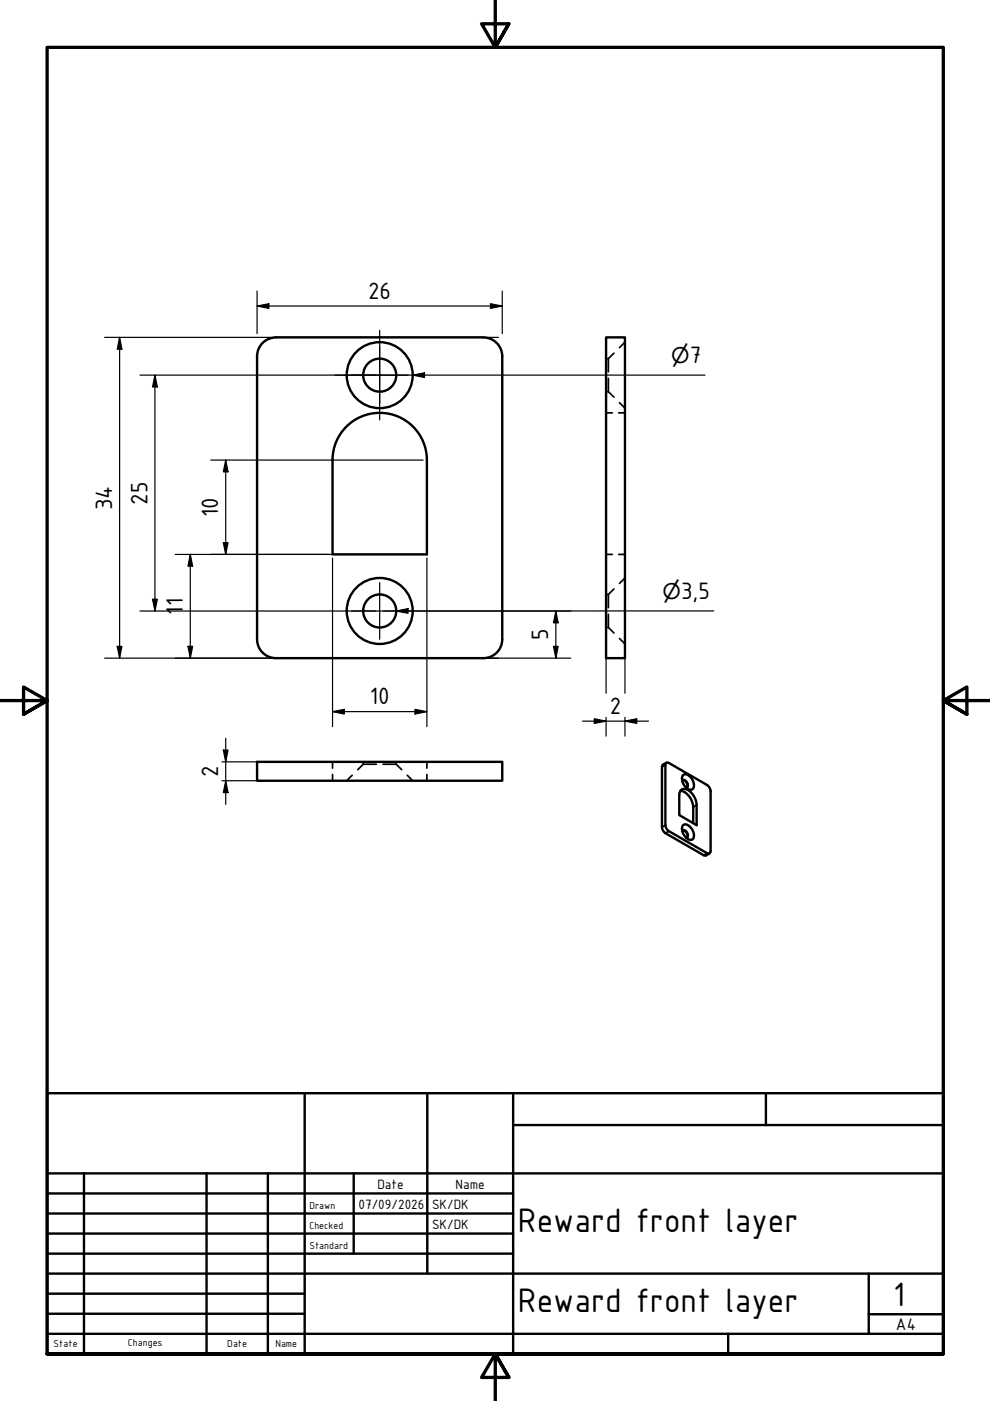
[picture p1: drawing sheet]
<svg xmlns="http://www.w3.org/2000/svg" width="210mm" height="297mm" viewBox="0 0 210 297" stroke-linecap="round" stroke-linejoin="round" font-family="sans-serif">
<!-- layer: Visible (ISO) -->
<g fill="none" stroke="#000" stroke-width=".51">
<path d="M58.5 71.6a4 4 0 0 0-4 3.9v60a4 4 0 0 0 4 4h44a4 4 0 0 0 4-4v-60a4 4 0 0 0-4-3.9M58.5 71.5h44M128.5 71.5h4v68h-4zM73 90.9a10 10 0 0 1 11.1-2.7 10 10 0 0 1 6.4 9.3v20h-20v-20a10 10 0 0 1 2.5-6.6zM54.5 161.5h52v4h-52zM141.3 161.7l.5 .1 8.1 4.6a1.75 1.75 0 0 1 .8 1.3v12.8l-.3 .4h-.5l-8.1-4.7a1.59 1.59 0 0 1-.7-1.3v-12.7zM141.3 161.7l-.7 .4-.2 .5v12.8a1.65 1.65 0 0 0 .7 1.2l8.1 4.7 .5 .1 .7-.5M144.3 167.7a3.6 3.6 0 0 1 2.7 3.4v3.4M144.3 167.6a1.64 1.64 0 0 1 2.5 .7 3.8 3.8 0 0 1 .9 2.4v4.2l-3.7-2.1v-4.2zM144.6 176.2l.2-.2a1.1 1.1 0 0 1 .9 1.6h-.2M144.6 165.5l.2-.1a1.1 1.1 0 0 1 .9 1.5l-.2 .1M144.7 176.1a1.09 1.09 0 0 1 .9 1.5"/>
<path d="M144.7 165.4a1.12 1.12 0 0 1 .9 1.6M144.8 174.9a1.74 1.74 0 0 1 2.2 1.5 1.12 1.12 0 0 1-.6 1.7 2.32 2.32 0 0 1-1.6-3.2zM144.8 164.3a1.74 1.74 0 0 1 2.2 1.4 1.12 1.12 0 0 1-.6 1.8 2.32 2.32 0 0 1-1.6-3.2z"/>
<circle cx="80.5" cy="79.5" r="3.5"/>
<circle cx="80.5" cy="79.5" r="7"/>
<circle cx="80.5" cy="129.5" r="3.5"/>
<circle cx="80.5" cy="129.5" r="7"/>
</g>
<!-- layer: Hidden (ISO) -->
<g fill="none" stroke="#000" stroke-width=".36">
<path d="M128.5 76h.2M128.8 76h.2M129 76v2.8M130.2 74.9l-1.2 1.1M132.5 72.5l-1.2 1.2M128.5 83h.2M128.5 87.5h1.3M128.8 83h.2M129 80.2v2.8M129 83l1.2 1.2M131.2 87.5h1.3M131.3 85.4l1.2 1.1"/>
<path d="M128.5 117.5h1.3M131.2 117.5h1.3M128.5 126h.2M128.5 133h.2M128.8 126h.2M128.8 133h.2M129 126v2.8M129 130.2v2.8M129 133l1.2 1.2M130.2 124.9l-1.2 1.1M131.3 135.4l1.2 1.1M132.5 122.5l-1.2 1.2"/>
<path d="M70.5 161.5v1.4M70.5 164.2v1.3M74.7 164.4l-1.2 1.1M77 162h2.8M77 162l-1.2 1.2M77 161.5v.2M77 161.9v.1M81.2 162h2.8l1.2 1.2M84 161.5v.2M84 161.9v.1M86.3 164.4l1.2 1.1M90.5 161.5v1.4"/>
<path d="M90.5 164.2v1.3"/>
</g>
<!-- layer: Visible Narrow (ISO) -->
<path d="M141.1 162.2l-.7 .4M141.1 174.9l-.7 .5M141.8 176.2l-.7 .4M147.7 170.7l-.7 .4M149.9 180.9l-.7 .4" fill="none" stroke="#000" stroke-width=".36"/>
<!-- layer: Border (ISO) -->
<path d="M105 0v10l-2.9-5h5.8l-2.9 5 2.9-5M0 148.5h10l-5-2.8v5.7l5-2.9-5 2.9M210 148.5h-10l5-2.8v5.7l-5-2.9 5 2.9M10 287v-277h190v277h-190h190M107.9 292l-2.9-5 2.9 5h-5.8l2.9-5v10" fill="none" stroke="#000" stroke-width=".7"/>
<!-- layer: Title (ISO) -->
<g fill="none" stroke="#000" stroke-width=".51">
<path d="M10 231.8h190v55.2h-190zM64.6 231.8v55.2M90.6 231.8v38.2M108.8 238.5h91.2M108.8 231.8v55.2M162.4 231.8v6.7M10 253h98.8M10 257.3h98.8M10 248.8h190M17.8 248.8v38.2M43.8 248.8v38.2M56.8 248.8v38.2"/>
<path d="M75 248.8v17M10 261.5h98.8M10 265.8h98.8M10 270h190M10 274.3h54.6M10 278.5h54.6M184.2 278.6h15.8M184.2 270v12.8M10 282.8h190M154.4 282.8v4.2"/>
</g>
<!-- layer: Center Mark (ISO) -->
<path d="M71 79.5h19M74.5 79.5h12M80.5 70v19M80.5 73.5v12M74.5 129.5h12M80.5 123.5v12" fill="none" stroke="#000" stroke-width=".25"/>
<!-- layer: Dimension (ISO) -->
<g fill="none" stroke="#000" stroke-width=".25">
<path d="M22.2 71.5h83.5M25.4 71.5l.4 2.5h-1zM25.4 71.5v68M29.7 79.5h50M32.9 79.5l.5 2.5h-1.1zM32.9 79.5v50M54.5 64.9l2.5-.5v1zM54.5 64.9h52M54.5 61.7v9M87.5 79.5l2.5-.5v1zM87.5 79.5h62M104 64.4l2.5 .5-2.5 .5z"/>
<path d="M106.5 61.7v9M44.7 97.5h45M47.9 97.5l.4 2.5h-1zM47.9 97.5v20M37.2 117.5h52.5M40.3 117.5l.6 2.5h-1zM40.3 117.5v22M47.3 115h1l-.4 2.5zM70.5 118.3v35.8M90.5 118.3v35.8M22.2 139.5h98.8M24.8 137h1l-.4 2.5z"/>
<path d="M29.7 129.5h50M32.3 127h1.1l-.5 2.5zM39.9 137h1l-.6 2.5zM81.3 129.5h39.7M84 129.5l2.5-.5v1zM117.3 137h1l-.4 2.5zM117.9 129.5l.4 2.5h-1zM117.9 129.5v10M128.5 136.3v10.7M132.5 136.3v10.7M151.3 129.5h-64.8M47.3 159h1l-.4 2.5z"/>
<path d="M47.9 156.5v14M70.5 150.9l2.5-.5v1zM70.5 150.9h20M88 150.4l2.5 .5-2.5 .5zM123.5 152.9h14M126 152.4l2.5 .5-2.5 .5zM128.5 152.1v4M132.5 152.9l2.5-.5v1zM132.5 152.1v4M47.1 161.5h10.6M47.1 165.5h10.6M47.9 165.5l.4 2.5h-1z"/>
</g>
<g fill="#000">
<path d="M25.4 71.5l.4 2.5h-1zM54.5 64.9l2.5-.5v1zM87.5 79.5l2.5-.5v1zM104 64.4l2.5 .5-2.5 .5zM32.9 79.5l.5 2.5h-1.1zM47.3 115h1l-.4 2.5zM47.9 97.5l.4 2.5h-1zM24.8 137h1l-.4 2.5zM32.3 127h1.1l-.5 2.5zM39.9 137h1l-.6 2.5zM40.3 117.5l.6 2.5h-1zM84 129.5l2.5-.5v1z"/>
<path d="M117.3 137h1l-.4 2.5zM117.9 129.5l.4 2.5h-1zM47.3 159h1l-.4 2.5zM70.5 150.9l2.5-.5v1zM88 150.4l2.5 .5-2.5 .5zM126 152.4l2.5 .5-2.5 .5zM132.5 152.9l2.5-.5v1zM47.9 165.5l.4 2.5h-1z"/>
</g>
<g font-size="7.7">
<text x="109.8" y="261.2">Reward front layer</text>
<text x="109.8" y="278.2">Reward front layer</text>
<text x="189.4" y="276.8">1</text>
</g>
<g font-size="5.4">
<text x="78" y="63.3">26</text>
<text x="146.2" y="77.1">7</text>
<text x="31.2" y="107" transform="rotate(-90 31.2 107)">25</text>
<text x="23.7" y="108.2" transform="rotate(-90 23.7 108.2)">34</text>
<text x="46.2" y="109.6" transform="rotate(-90 46.2 109.6)">10</text>
<text x="38.8" y="130.3" transform="rotate(-90 38.8 130.3)">1</text>
<text x="38.8" y="128.5" transform="rotate(-90 38.8 128.5)">1</text>
<text x="144.4" y="127">3,5</text>
<text x="116.2" y="135.8" transform="rotate(-90 116.2 135.8)">5</text>
<text x="78.4" y="149.3">10</text>
<text x="129.3" y="151.3">2</text>
<text x="46.2" y="164.8" transform="rotate(-90 46.2 164.8)">2</text>
</g>
<g font-size="4.6">
<text x="142.3" y="77.1">⌀</text>
<text x="140.5" y="127">⌀</text>
</g>
<text font-size="3.9" x="190" y="282">A4</text>
<g font-size="3.1">
<text x="76" y="256.3">07/09/2026</text>
<text x="80" y="252">Date</text>
<text x="91.6" y="256.3">SK/DK</text>
<text x="96.6" y="252">Name</text>
<text x="91.6" y="260.5">SK/DK</text>
</g>
<g font-size="2.3">
<text x="65.6" y="256.3">Drawn</text>
<text x="65.6" y="260.5">Checked</text>
<text x="65.6" y="264.8">Standard</text>
<text x="11.3" y="285.7">State</text>
<text x="27.1" y="285.4">Changes</text>
<text x="48.2" y="285.7">Date</text>
<text x="58.4" y="285.7">Name</text>
</g>
</svg>
